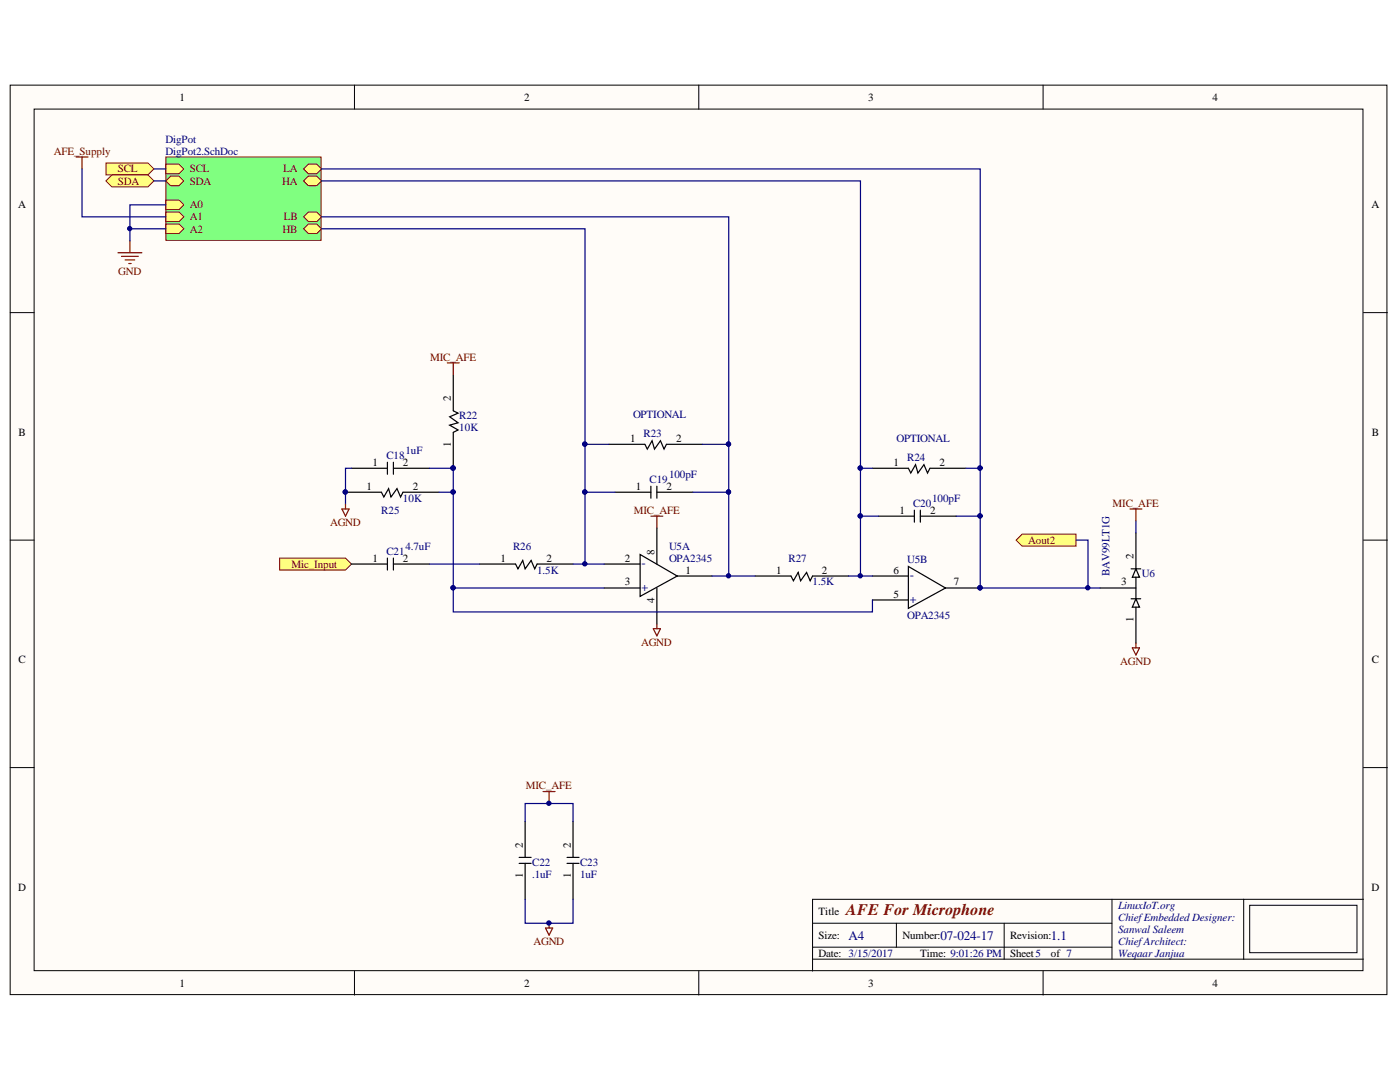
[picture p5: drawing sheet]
<svg xmlns="http://www.w3.org/2000/svg" width="279mm" height="216mm" viewBox="0 0 279 216" stroke-linecap="round" stroke-linejoin="round" font-family="sans-serif">
<g fill="#fffcf8" stroke="#000" stroke-width=".2">
<path d="M2 17h274.8v181.5h-274.8z"/>
<path d="M6.8 21.8h265.2v171.9h-265.2z"/>
</g>
<g fill="none" stroke="#000" stroke-width=".2">
<path d="M70.7 17v4.8M139.5 17v4.8M208.2 17v4.8M2 62.4h4.8M272.1 62.4h4.8M2 107.8h4.8M272.1 107.8h4.8M2 153.2h4.8M272.1 153.2h4.8M221.9 179.4v12M248.2 179.4h-86v14.4M272.1 179.4h-23.9v12"/>
<path d="M70.7 193.8v4.8M139.5 193.8v4.8M162.2 184.2h59.7M162.2 191.4h109.9M162.2 189h59.7M178.9 184.2v4.8M200.4 184.2v7.2M208.2 193.8v4.8M249.4 180.6h21.4v9.5h-21.4z"/>
</g>
<path d="M90.5 74.8v7.2l.9 .4-1.7 .8 1.7 1.2-1.7 .4 1.7 1-.9 .5v7.1M69 98.2h7.1l.5 1 1-1.7 .4 1.7 1.2-1.7 .7 1.7 .5-1h7.2M70.1 93.4h7.2M77.3 92.2v2.4M78.5 92.2v2.4M78.5 93.4h7.2" fill="none" stroke="#000" stroke-width=".24"/>
<g fill="#000080" stroke="#000080" stroke-width=".2">
<circle cx="68.9" cy="98.2" r=".43"/>
<circle cx="90.4" cy="93.4" r=".43"/>
</g>
<path d="M55.8 111.4h13.2l1.1 1.2-1.1 1.1h-13.2z" fill-rule="evenodd" fill="#ffff80" stroke="#800000" stroke-width=".2"/>
<path d="M33.1 31.3h31v16.7h-31z" fill="#80ff80" stroke="#800000" stroke-width=".2"/>
<path d="M33.1 32.8h2.6l1 .9-1 1h-2.6z" fill-rule="evenodd" fill="#ffff80"/>
<path d="M33.1 32.8h2.6l1 .9-1 1h-2.6z" fill="none" stroke="#800000" stroke-width=".2"/>
<path d="M33.1 36.1l1-1h1.6l1 1-1 1h-1.6z" fill-rule="evenodd" fill="#ffff80"/>
<path d="M33.1 36.1l1-1h1.6l1 1-1 1h-1.6z" fill="none" stroke="#800000" stroke-width=".2"/>
<path d="M33.1 39.9h2.6l1 1-1 .9h-2.6z" fill-rule="evenodd" fill="#ffff80"/>
<path d="M33.1 39.9h2.6l1 1-1 .9h-2.6z" fill="none" stroke="#800000" stroke-width=".2"/>
<path d="M33.1 42.3h2.6l1 1-1 .9h-2.6z" fill-rule="evenodd" fill="#ffff80"/>
<path d="M33.1 42.3h2.6l1 1-1 .9h-2.6z" fill="none" stroke="#800000" stroke-width=".2"/>
<path d="M33.1 44.7h2.6l1 1-1 .9h-2.6z" fill-rule="evenodd" fill="#ffff80"/>
<path d="M33.1 44.7h2.6l1 1-1 .9h-2.6z" fill="none" stroke="#800000" stroke-width=".2"/>
<path d="M60.6 45.7l.9-1h1.7l1 1-1 .9h-1.7z" fill-rule="evenodd" fill="#ffff80"/>
<path d="M60.6 45.7l.9-1h1.7l1 1-1 .9h-1.7z" fill="none" stroke="#800000" stroke-width=".2"/>
<path d="M60.6 43.3l.9-1h1.7l1 1-1 .9h-1.7z" fill-rule="evenodd" fill="#ffff80"/>
<path d="M60.6 43.3l.9-1h1.7l1 1-1 .9h-1.7z" fill="none" stroke="#800000" stroke-width=".2"/>
<path d="M60.6 36.1l.9-1h1.7l1 1-1 1h-1.7z" fill-rule="evenodd" fill="#ffff80"/>
<path d="M60.6 36.1l.9-1h1.7l1 1-1 1h-1.7z" fill="none" stroke="#800000" stroke-width=".2"/>
<path d="M60.6 33.7l.9-.9h1.7l1 .9-1 1h-1.7z" fill-rule="evenodd" fill="#ffff80"/>
<path d="M60.6 33.7l.9-.9h1.7l1 .9-1 1h-1.7z" fill="none" stroke="#800000" stroke-width=".2"/>
<path d="M70.1 93.4h-1.1v7.2M85.7 93.4h4.8v4.8h-2.9" fill="none" stroke="#000080" stroke-width=".24"/>
<g fill="#000080" stroke="#000080" stroke-width=".2">
<circle cx="90.4" cy="98.2" r=".43"/>
<circle cx="90.4" cy="93.4" r=".43"/>
</g>
<path d="M202.8 107.8l1.2-1.2h10.7v2.4h-10.7z" fill-rule="evenodd" fill="#ffff80" stroke="#800000" stroke-width=".2"/>
<path d="M70.1 112.6h7.2M77.3 111.4v2.3M78.5 111.4v2.3M78.5 112.6h7.2" fill="none" stroke="#000" stroke-width=".24"/>
<path d="M15.2 31.3h2.4M16.4 31.3v2.4M23.5 50.4h4.8M24.3 51.2h3.3M25 51.9h1.9M25.7 52.6h.5M25.9 48v2.4" fill="none" stroke="#800000" stroke-width=".24"/>
<g fill="#ffff80" stroke="#800000" stroke-width=".2">
<path d="M21.1 32.5h8.4l1.2 1.2-1.2 1.2h-8.4z" fill-rule="evenodd"/>
<path d="M21.1 36.1l1.2-1.2h7.2l1.2 1.2-1.2 1.2h-7.2z" fill-rule="evenodd"/>
</g>
<g fill="none" stroke="#000080" stroke-width=".24">
<path d="M16.4 33.7v9.6h16.7M30.7 33.7h2.4M30.7 36.1h2.4M64.2 33.7h131.4v59.7M64.2 36.1h107.5v57.3M25.9 45.7h7.2M33.1 40.9h-7.2v7.1M64.2 43.3h81.2v45.4M64.2 45.7h52.6v43M90.5 98.2v19.1h30.1M121.5 88.7h-4.7v9.5M122.7 98.2h-5.9v14.4"/>
<path d="M138.3 98.2h7.1v16.7M140.2 88.7h5.2v9.5M174.1 93.4h-2.4v9.6M192.8 93.4h2.8v9.6M85.7 112.6h10M90.5 117.3v4.8h83.6v-2.4M114.4 112.6h6.2M142.1 114.9h8.6M169.3 114.9h4.8M175.3 103h-3.6v11.9M190.8 103h4.8v14.3h23.9M214.7 107.8h2.4v9.5"/>
<path d="M226.7 104v2.3M104.8 163.9v-3.6h9.6v3.6M104.8 179.4v4.8h9.6v-4.8"/>
</g>
<g fill="#000080" stroke="#000080" stroke-width=".2">
<circle cx="25.9" cy="45.6" r=".43"/>
<circle cx="195.6" cy="117.3" r=".43"/>
<circle cx="90.4" cy="117.3" r=".43"/>
<circle cx="90.4" cy="98.2" r=".43"/>
<circle cx="109.5" cy="160.3" r=".43"/>
<circle cx="109.5" cy="184.2" r=".43"/>
<circle cx="217.1" cy="117.3" r=".43"/>
<circle cx="116.7" cy="98.2" r=".43"/>
<circle cx="116.7" cy="112.5" r=".43"/>
<circle cx="145.4" cy="98.2" r=".43"/>
<circle cx="145.4" cy="114.9" r=".43"/>
<circle cx="145.4" cy="88.6" r=".43"/>
<circle cx="116.7" cy="88.6" r=".43"/>
<circle cx="171.7" cy="102.9" r=".43"/>
<circle cx="171.7" cy="114.9" r=".43"/>
<circle cx="195.6" cy="102.9" r=".43"/>
<circle cx="195.6" cy="93.4" r=".43"/>
<circle cx="171.7" cy="93.4" r=".43"/>
</g>
<g fill="none" stroke="#800000" stroke-width=".24">
<path d="M89.3 72.4h2.4M90.5 72.4v2.4M68.2 101.6h1.5l-.7 1.4zM69 100.6v1M129.9 103h2.4M131.1 103v2.4M225.5 101.6h2.4M226.7 101.6v2.4M130.4 125.5h1.4l-.7 1.4zM131.1 124.5v1M226 129.3h1.4l-.7 1.4zM226.7 128.3v1"/>
<path d="M108.4 157.9h2.4M109.6 157.9v2.4M108.9 185.2h1.4l-.7 1.4zM109.6 184.2v1"/>
</g>
<g fill="none" stroke="#000" stroke-width=".24">
<path d="M121.5 88.7h7.2l.5 .9 .9-1.7 .5 1.7 1.2-1.7 .7 1.7 .5-.9h7.2M122.7 98.2h7.2M129.9 97v2.4M131.1 97v2.4M131.1 98.2h7.2M174.1 93.4h7.2l.5 1 .9-1.7 .5 1.7 1.2-1.7 .7 1.7 .5-1h7.2M95.7 112.6h7.2l.5 .9 .9-1.7 .5 1.7 1.2-1.7 .7 1.7 .5-.9h7.2M120.6 112.6h7.1M120.6 117.3h7.1M127.7 110.6l7.5 4.3-7.5 4.1zM131.1 105.4v7.2M131.1 117.3v7.2"/>
<path d="M134.9 114.9h7.2M150.7 114.9h7.2l.4 1 1-1.7 .5 1.7 1.2-1.7 .7 1.7 .5-1h7.1M174.1 114.9h7.2M174.1 119.7h7.2M175.3 103h7.2M181.3 113l7.4 4.3-7.4 4.1zM182.5 101.8v2.4M183.7 101.8v2.4M183.7 103h7.1M188.5 117.3h7.1M219.5 117.3h7.2M225.7 119.5h2"/>
<path d="M225.7 113.5h2M226.7 119.5l.7 1.7h-1.4zM226.7 113.5l.7 1.7h-1.4zM226.7 106.3v7.2M226.7 115.2v4.3M226.7 121.2v7.1M103.6 172.3h2.4M103.6 171.1h2.4M104.8 163.9v7.2M104.8 172.3v7.1M113.2 172.3h2.4M113.2 171.1h2.4"/>
<path d="M114.4 163.9v7.2M114.4 172.3v7.1"/>
</g>
<text font-size="3.2" fill="#800000" x="168.9" y="182.6">AFE For Microphone</text>
<g font-size="2.6" fill="#000080">
<text x="128" y="113.2">-</text>
<text x="181.5" y="115.6">-</text>
<text x="169.4" y="187.5">A4</text>
<text x="187.7" y="187.5">07-024-17</text>
<text x="209.7" y="187.5">1.1</text>
</g>
<g font-size="2.4" fill="#000080">
<text x="128" y="118">+</text>
<text x="181.5" y="120.4">+</text>
</g>
<g font-size="2.2">
<text x="35.9" y="20.1">1</text>
<text x="104.6" y="20.1">2</text>
<text x="173.3" y="20.1">3</text>
<text x="242" y="20.1">4</text>
<text x="3.6" y="41.6">A</text>
<text x="273.7" y="41.6">A</text>
<text x="90" y="80.1" transform="rotate(-90 90 80.1)">2</text>
<text x="3.7" y="87">B</text>
<text x="90" y="89.3" transform="rotate(-90 90 89.3)">1</text>
<text x="125.7" y="88.2">1</text>
<text x="135" y="88.2">2</text>
<text x="273.8" y="87">B</text>
<text x="74.3" y="93">1</text>
<text x="80.4" y="93">2</text>
<text x="178.3" y="93">1</text>
<text x="187.5" y="93">2</text>
<text x="73.1" y="97.7">1</text>
<text x="82.4" y="97.7">2</text>
<text x="126.9" y="97.7">1</text>
<text x="133" y="97.7">2</text>
<text x="179.5" y="102.5">1</text>
<text x="185.6" y="102.5">2</text>
<text x="74.3" y="112.1">1</text>
<text x="80.4" y="112.1">2</text>
<text x="99.9" y="112.1">1</text>
<text x="109.1" y="112.1">2</text>
<text x="124.7" y="112.1">2</text>
<text x="130.6" y="110.7" transform="rotate(-90 130.6 110.7)">8</text>
<text x="226.2" y="111.6" transform="rotate(-90 226.2 111.6)">2</text>
<text x="124.7" y="116.8">3</text>
<text x="136.8" y="114.5">1</text>
<text x="154.9" y="114.5">1</text>
<text x="164" y="114.5">2</text>
<text x="178.3" y="114.5">6</text>
<text x="178.3" y="119.3">5</text>
<text x="190.3" y="116.8">7</text>
<text x="223.7" y="116.8">3</text>
<text x="130.6" y="120.3" transform="rotate(-90 130.6 120.3)">4</text>
<text x="226.2" y="124.2" transform="rotate(-90 226.2 124.2)">1</text>
<text x="3.7" y="132.4">C</text>
<text x="273.8" y="132.4">C</text>
<text x="104.3" y="169.1" transform="rotate(-90 104.3 169.1)">2</text>
<text x="113.9" y="169.1" transform="rotate(-90 113.9 169.1)">2</text>
<text x="3.6" y="177.8">D</text>
<text x="104.3" y="175.2" transform="rotate(-90 104.3 175.2)">1</text>
<text x="113.9" y="175.2" transform="rotate(-90 113.9 175.2)">1</text>
<text x="273.7" y="177.8">D</text>
<text x="163.4" y="182.6">Title</text>
<text x="163.4" y="187.3">Size:</text>
<text x="163.4" y="191">Date: 3/15/2017</text>
<text x="180.1" y="187.3">Number:</text>
<text x="183.7" y="191">Time: 9:01:26 PM</text>
<text x="201.6" y="187.3">Revision:</text>
<text x="201.6" y="191">Sheet5</text>
<text x="209.7" y="191">of 7</text>
<text x="35.9" y="196.9">1</text>
<text x="104.6" y="196.9">2</text>
<text x="173.3" y="196.9">3</text>
<text x="242" y="196.9">4</text>
</g>
<g font-size="2.2" fill="#000080">
<text x="33.1" y="28.5">DigPot</text>
<text x="33.1" y="30.9">DigPot2.SchDoc</text>
<text x="91.7" y="83.7">R22</text>
<text x="126.3" y="83.4">OPTIONAL</text>
<text x="91.7" y="86.1">10K</text>
<text x="128.4" y="87.2">R23</text>
<text x="178.9" y="88.2">OPTIONAL</text>
<text x="77.1" y="91.5">C18</text>
<text x="80.9" y="90.6">1uF</text>
<text x="133.5" y="95.4">100pF</text>
<text x="181" y="92.1">R24</text>
<text x="80.4" y="100.2">10K</text>
<text x="129.6" y="96.3">C19</text>
<text x="182.2" y="101.1">C20</text>
<text x="186" y="100.2">100pF</text>
<text x="76.1" y="102.5">R25</text>
<text x="77.1" y="110.7">C21</text>
<text x="80.9" y="109.7">4.7uF</text>
<text x="102.4" y="109.7">R26</text>
<text x="133.5" y="109.7">U5A</text>
<text x="133.5" y="112.1">OPA2345</text>
<text x="157.4" y="112.1">R27</text>
<text x="181" y="112.3">U5B</text>
<text x="107.2" y="114.5">1.5K</text>
<text x="162.2" y="116.8">1.5K</text>
<text x="221.5" y="115" transform="rotate(-90 221.5 115)">BAV99LT1G</text>
<text x="227.9" y="115.2">U6</text>
<text x="181" y="123.6">OPA2345</text>
<text x="106.2" y="172.8">C22</text>
<text x="115.8" y="172.8">C23</text>
<text x="106.2" y="175.1">.1uF</text>
<text x="115.8" y="175.1">1uF</text>
<text x="223.1" y="181.4">LinuxIoT.org</text>
<text x="223.1" y="183.8">ChiefEmbedded Designer:</text>
<text x="223.1" y="186.1">Sanwal Saleem</text>
<text x="223.1" y="188.5">ChiefArchitect:</text>
<text x="223.1" y="191">Weqaar Janjua</text>
</g>
<g font-size="2.2" fill="#800000">
<text x="10.7" y="30.9">AFE_Supply</text>
<text x="23.5" y="34.4">SCL</text>
<text x="37.9" y="34.4">SCL</text>
<text x="56.5" y="34.4">LA</text>
<text x="23.5" y="36.9">SDA</text>
<text x="37.9" y="36.9">SDA</text>
<text x="37.9" y="41.6">A0</text>
<text x="56.3" y="36.9">HA</text>
<text x="37.9" y="44">A1</text>
<text x="37.9" y="46.4">A2</text>
<text x="56.4" y="46.4">HB</text>
<text x="56.7" y="44">LB</text>
<text x="23.6" y="54.8">GND</text>
<text x="85.8" y="71.9">MIC_AFE</text>
<text x="222" y="101.1">MIC_AFE</text>
<text x="65.9" y="104.9">AGND</text>
<text x="126.5" y="102.5">MIC_AFE</text>
<text x="58.2" y="113.3">Mic_Input</text>
<text x="205.2" y="108.5">Aout2</text>
<text x="127.9" y="128.8">AGND</text>
<text x="223.6" y="132.6">AGND</text>
<text x="104.9" y="157.5">MIC_AFE</text>
<text x="106.5" y="188.5">AGND</text>
</g>
</svg>
